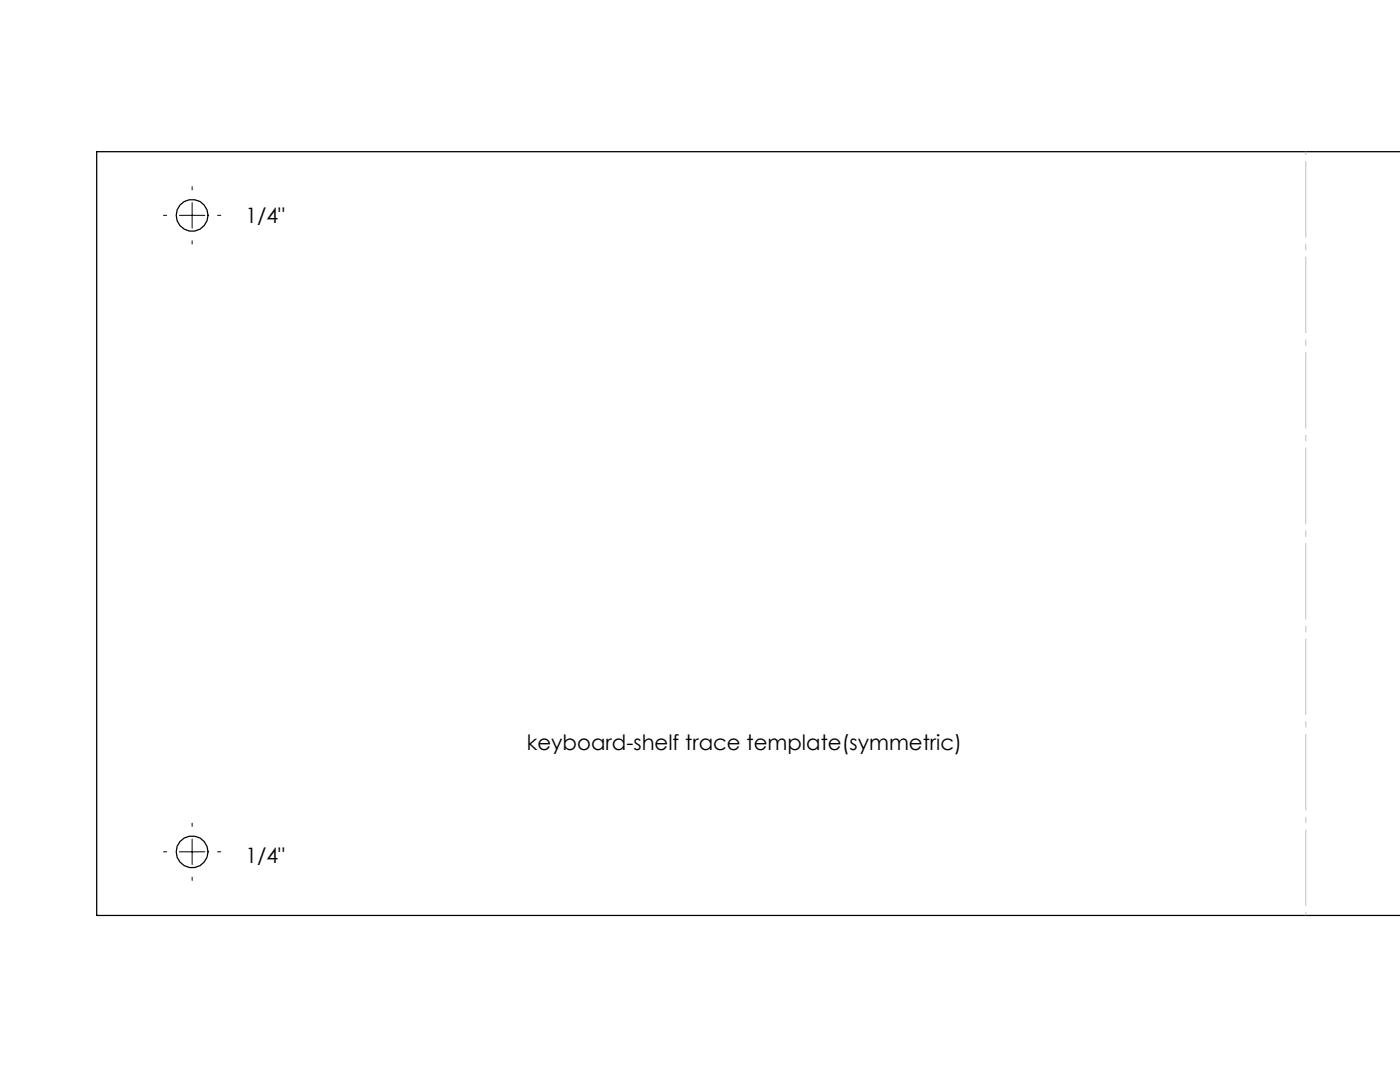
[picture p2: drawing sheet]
<svg xmlns="http://www.w3.org/2000/svg" width="279mm" height="216mm" viewBox="0 0 279 216" stroke-linecap="round" stroke-linejoin="round" font-family="sans-serif">
<g fill="none" stroke="#000" stroke-width=".25">
<path d="M279.4 30.3h-260.1v152.4h260.1"/>
<circle cx="38.3" cy="43" r="3.2"/>
<circle cx="38.3" cy="170" r="3.2"/>
</g>
<path d="M260.6 30.3v152.4" fill="none" stroke="#c0c0c0" stroke-width=".2" stroke-dasharray="15.2 1.3 1.3 1.3" stroke-dashoffset="-1.9" stroke-linecap="butt"/>
<path d="M38.3 37.3v.6M32.6 43h.7M35.8 43h5.1M38.3 40.4v5.1M38.3 48v.7M43.4 43h.7M32.6 170h.7M35.8 170h5.1M38.3 164.3v.6M38.3 167.4v5.1M38.3 175v.7M43.4 170h.7" fill="none" stroke="#000" stroke-width=".2"/>
<g font-size="4.2">
<text x="49" y="44.4">1/4&quot;</text>
<text x="105.1" y="149.7">keyboard-shelf trace template(symmetric)</text>
<text x="49" y="172.2">1/4&quot;</text>
</g>
</svg>
